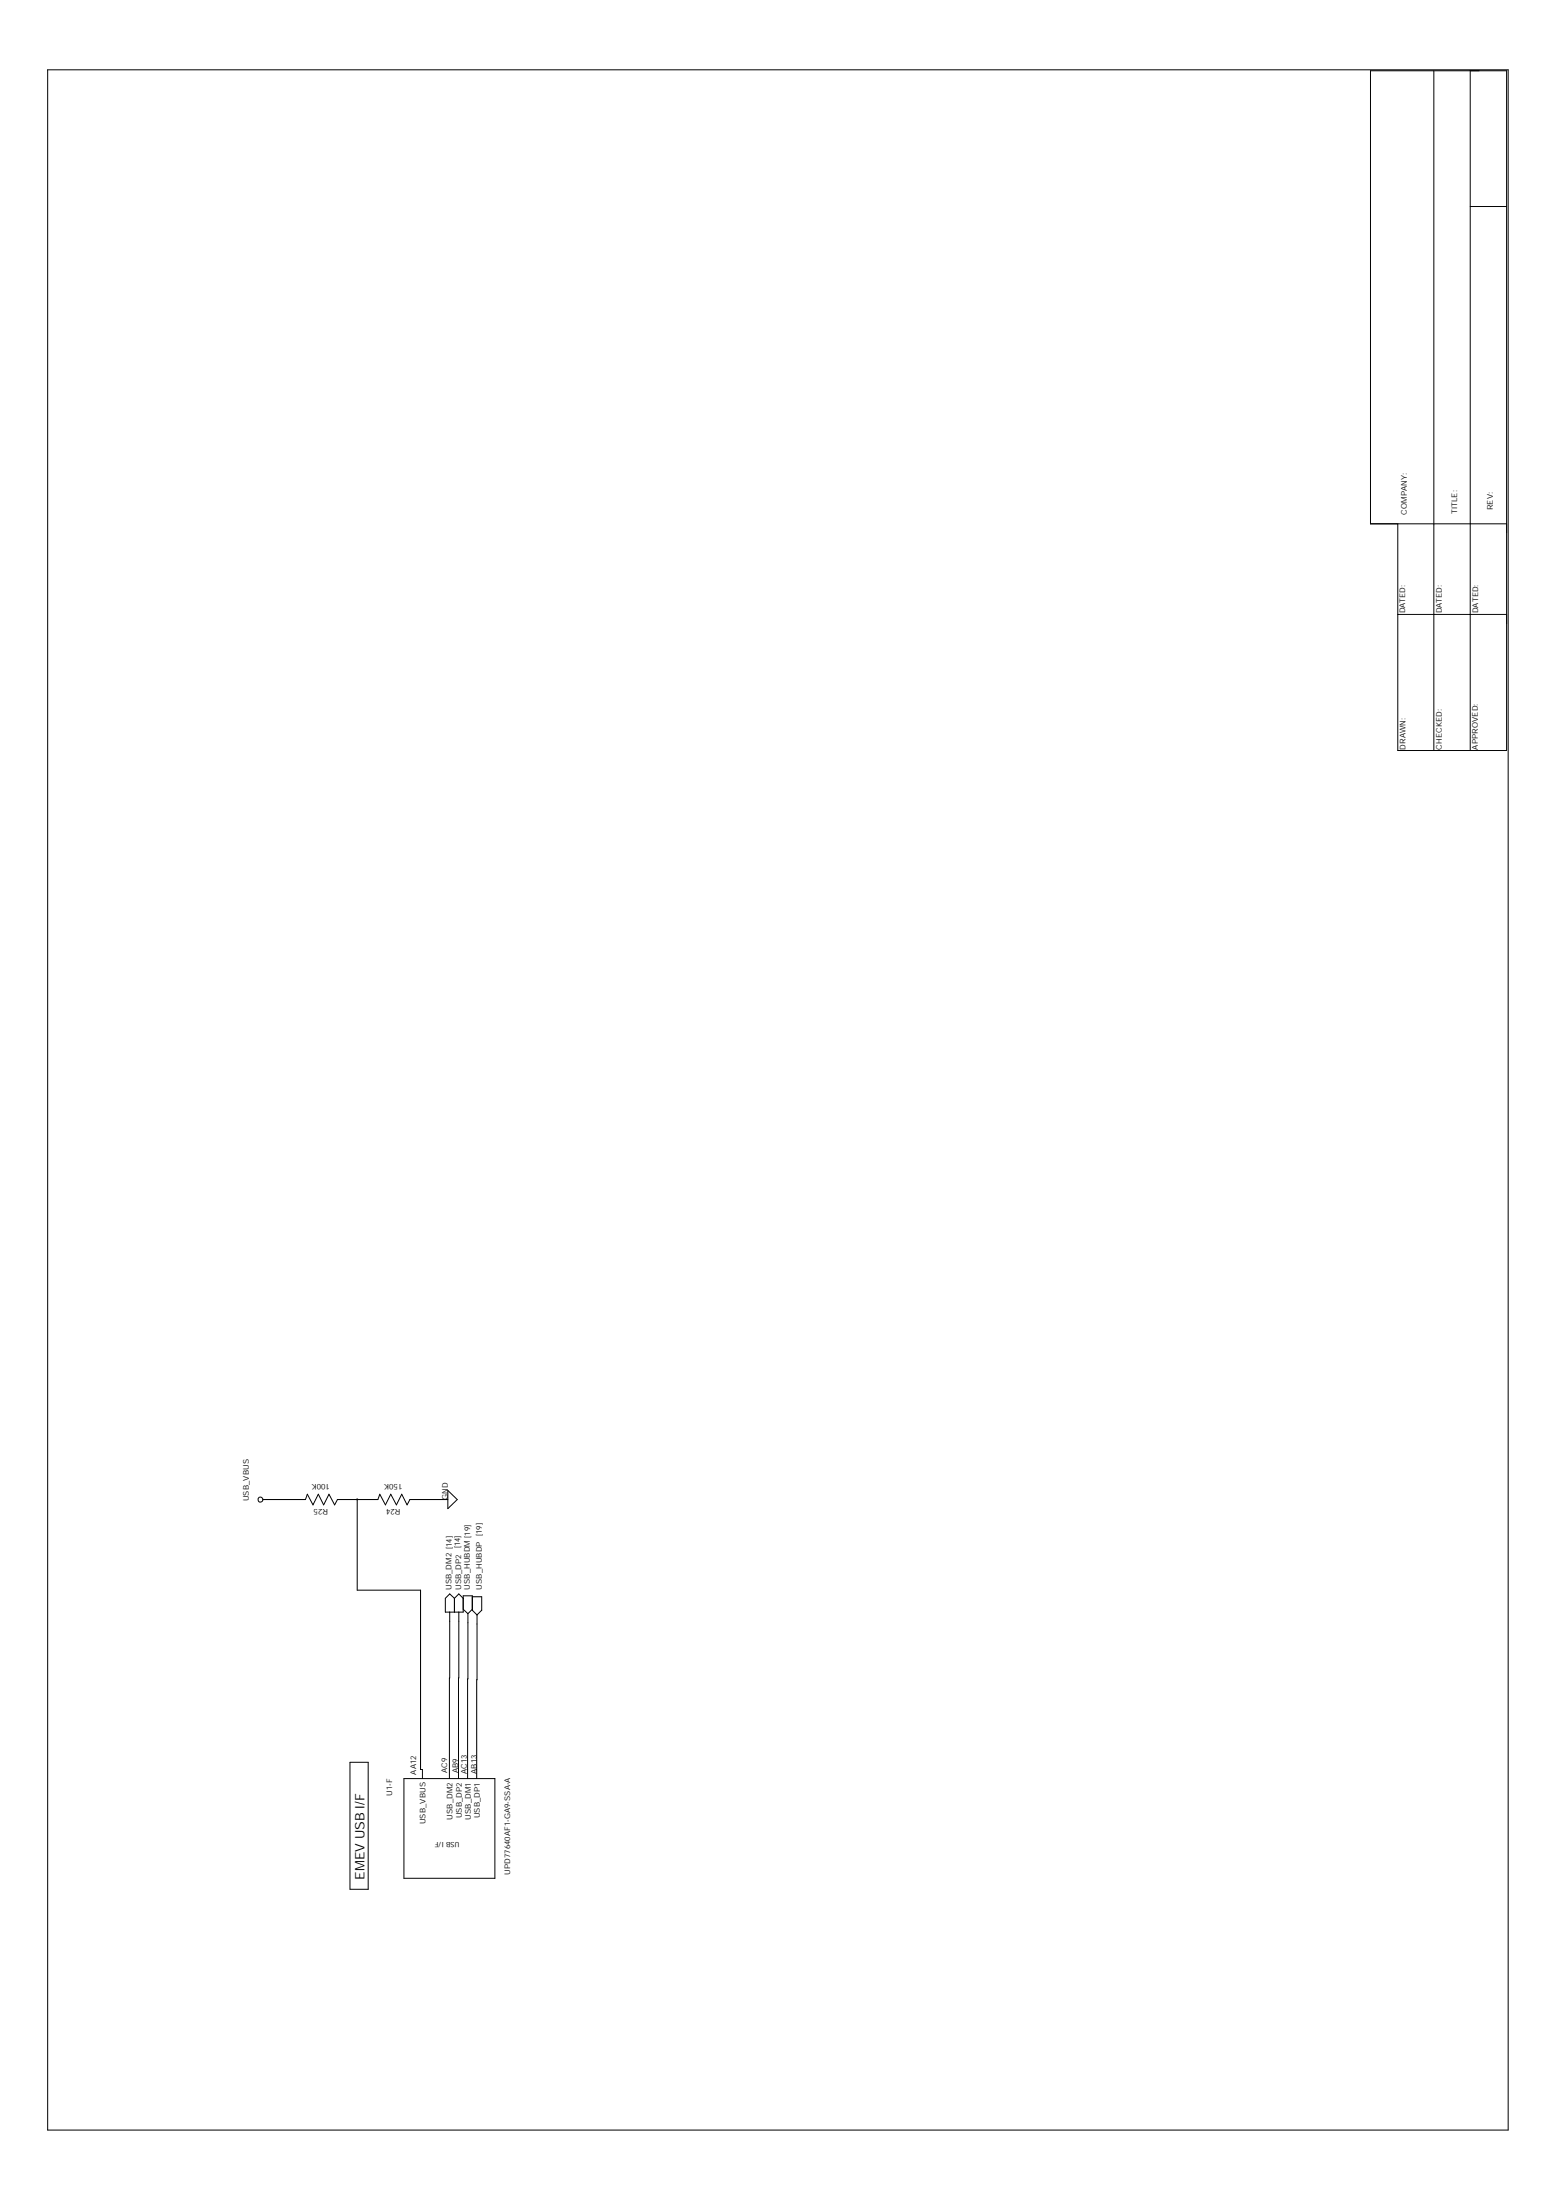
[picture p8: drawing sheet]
<svg xmlns="http://www.w3.org/2000/svg" width="210mm" height="297mm" viewBox="0 0 210 297" stroke-linecap="round" stroke-linejoin="round" font-family="sans-serif">
<g fill="none" stroke="#000" stroke-width=".13">
<path d="M6.4 9.4h197.2v278.2h-197.2v-278.1M193.5 9.6v91.7M198.5 9.6v91.7M198.5 27.9h4.9M188.7 70.7v30.6h14.7v-91.7h-18.4v61.1h18.4M188.7 83h14.7M35 202.2a.38 .38 0 0 1 .5 .3l-.1 .2-.4 .1a.41 .41 0 0 1 0-.6zM35.5 202.5h5.7l.3-.8 .7 1.5 .8-1.5 .7 1.5 .7-1.5 .8 1.5 .4-.7h5.4l.3-.8 .7 1.5 .7-1.5 .8 1.5 .7-1.5 .7 1.5 .4-.7h5.2M48.2 202.5v12.2h8.6v24.2h.2v1.2M60.5 201.2l1.2 1.3-1.2 1.2zM60.7 217.7v22.4M61.3 215.8l-.6-.6-.6 .6v1.9h2.4v-2.2h1.3v1.9l.6 .6"/>
<path d="M61.3 215.8v1.9M61.3 215.8l.6-.6 .6 .6M61.9 217.7v22.4M62.5 217.3l.7 .6M63.2 217.9l-.1 22.2M63.8 215.6h1.2v1.8l-.6 .6M63.8 217.3l-.6 .6M64.4 218l-.1 22.1M47.2 237.9h2.5v17.2h-2.5zM54.5 240.1h12.3v13.5h-12.3z"/>
</g>
<path d="M48.2 202.4l.1 .1h-.1z" fill-rule="evenodd" fill="#000" stroke="#000" stroke-width=".13"/>
<text font-size="1.8" x="49.2" y="253.9" transform="rotate(-90 49.2 253.9)">EMEV USB I/F</text>
<g font-size="1">
<text x="189.9" y="69.5" transform="rotate(-90 189.9 69.5)">COMPANY:</text>
<text x="196.7" y="69.4" transform="rotate(-90 196.7 69.4)">TITLE:</text>
<text x="201.5" y="68.9" transform="rotate(-90 201.5 68.9)">REV:</text>
<text x="189.7" y="82.8" transform="rotate(-90 189.7 82.8)">DATED:</text>
<text x="194.6" y="82.8" transform="rotate(-90 194.6 82.8)">DATED:</text>
<text x="199.5" y="82.8" transform="rotate(-90 199.5 82.8)">DATED:</text>
<text x="189.7" y="101.2" transform="rotate(-90 189.7 101.2)">DRAWN:</text>
<text x="194.6" y="101.2" transform="rotate(-90 194.6 101.2)">CHECKED:</text>
<text x="199.5" y="101.2" transform="rotate(-90 199.5 101.2)">APPROVED:</text>
<text x="33.6" y="202.7" transform="rotate(-90 33.6 202.7)">USB_VBUS</text>
<text x="44.3" y="203.7" transform="rotate(-180 44.3 203.7)">R25</text>
<text x="44.5" y="200.3" transform="rotate(-180 44.5 200.3)">100K</text>
<text x="54.1" y="203.7" transform="rotate(-180 54.1 203.7)">R24</text>
<text x="54.3" y="200.3" transform="rotate(-180 54.3 200.3)">150K</text>
<text x="60.5" y="202.5" transform="rotate(-90 60.5 202.5)">GND</text>
<text x="61" y="214.7" transform="rotate(-90 61 214.7)">USB_DM2 [14]</text>
<text x="62.3" y="214.7" transform="rotate(-90 62.3 214.7)">USB_DP2 [14]</text>
<text x="63.4" y="214.6" transform="rotate(-90 63.4 214.6)">USB_HUBDM[19]</text>
<text x="65" y="214.6" transform="rotate(-90 65 214.6)">USB_HUBDP [19]</text>
<text x="56.2" y="239.6" transform="rotate(-90 56.2 239.6)">AA12</text>
<text x="60.4" y="239.4" transform="rotate(-90 60.4 239.4)">AC9</text>
<text x="61.8" y="239.4" transform="rotate(-90 61.8 239.4)">AB9</text>
<text x="63" y="239.5" transform="rotate(-90 63 239.5)">AC13</text>
<text x="64.3" y="239.5" transform="rotate(-90 64.3 239.5)">AB13</text>
<text x="53" y="242.5" transform="rotate(-90 53 242.5)">U1-F</text>
<text x="61.1" y="245.7" transform="rotate(-90 61.1 245.7)">USB_DM2</text>
<text x="62.4" y="245.5" transform="rotate(-90 62.4 245.5)">USB_DP2</text>
<text x="63.5" y="245.7" transform="rotate(-90 63.5 245.7)">USB_DM1</text>
<text x="64.8" y="245.5" transform="rotate(-90 64.8 245.5)">USB_DP1</text>
<text x="57.4" y="246.3" transform="rotate(-90 57.4 246.3)">USB_VBUS</text>
<text x="62" y="248.7" transform="rotate(-180 62 248.7)">USB I/F</text>
<text x="68.9" y="253.1" transform="rotate(-90 68.9 253.1)">UPD77640AF1-GA9-SSA-A</text>
</g>
</svg>
